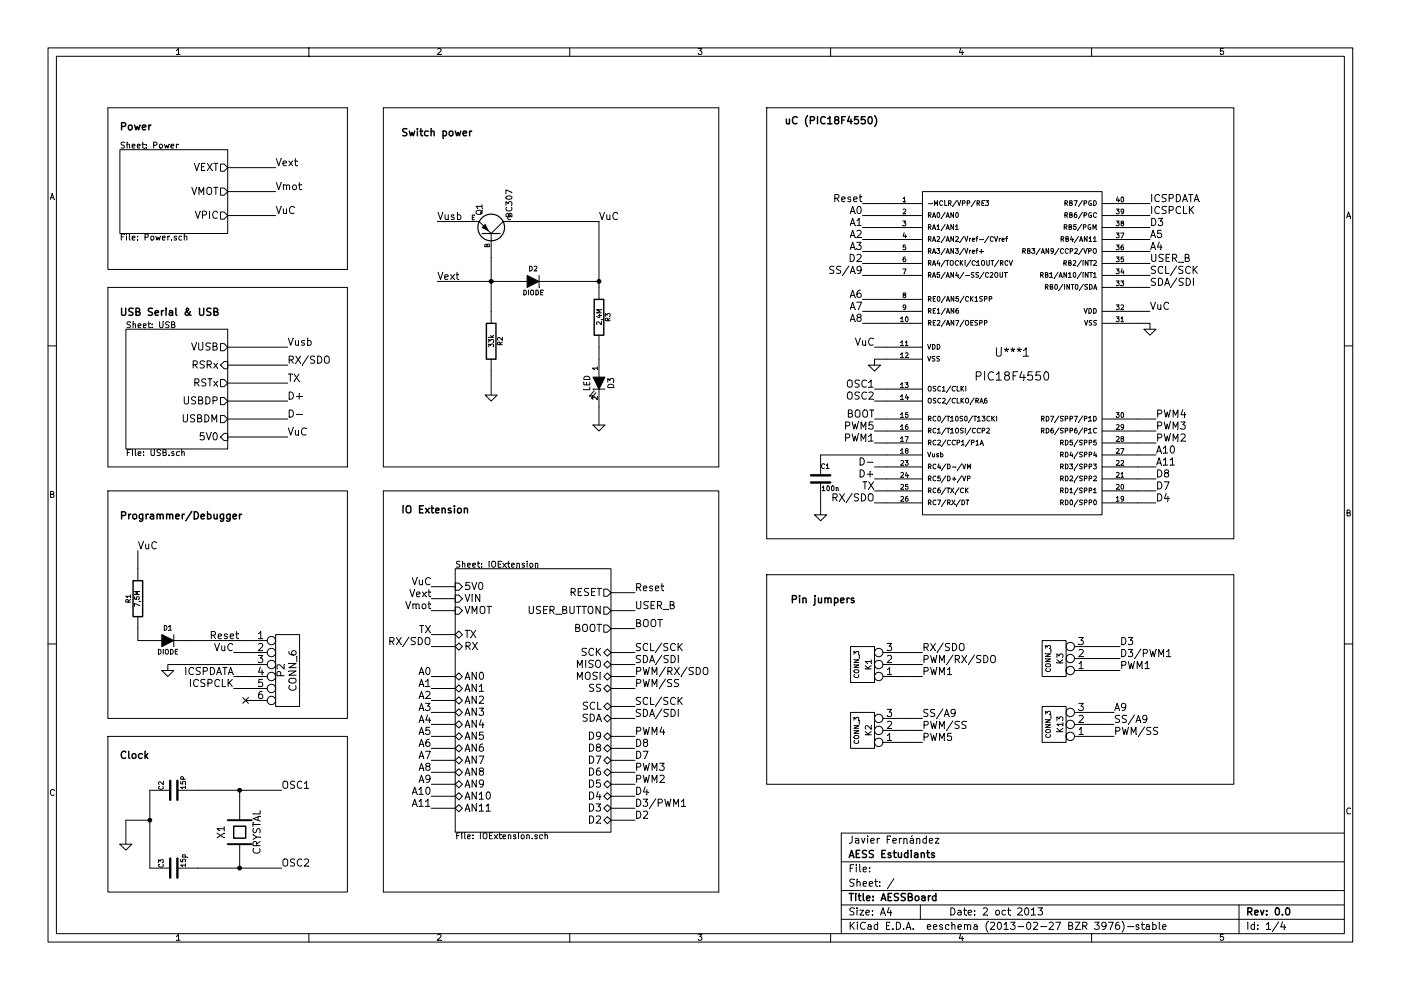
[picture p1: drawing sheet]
EESchema Schematic File Version 2
LIBS:power
LIBS:device
LIBS:transistors
LIBS:conn
LIBS:linear
LIBS:regul
LIBS:74xx
LIBS:cmos4000
LIBS:adc-dac
LIBS:memory
LIBS:xilinx
LIBS:special
LIBS:microcontrollers
LIBS:dsp
LIBS:microchip
LIBS:analog_switches
LIBS:motorola
LIBS:texas
LIBS:intel
LIBS:audio
LIBS:interface
LIBS:digital-audio
LIBS:philips
LIBS:display
LIBS:cypress
LIBS:siliconi
LIBS:opto
LIBS:atmel
LIBS:contrib
LIBS:valves
LIBS:18f4550
LIBS:arduino_uno_r3_compatible-cache
LIBS:PICUSBLib
EELAYER 27 0
EELAYER END
$Descr A4 11693 8268
encoding utf-8
Sheet 1 4
Title "AESSBoard"
Date "2 oct 2013"
Rev "0.0"
Comp "AESS Estudiants"
Comment1 "Javier Fernández"
Comment2 ""
Comment3 ""
Comment4 ""
$EndDescr
$Comp
L PIC18F4550 U***1
U 1 1
P 8450 3050
F 0 "U***1" H 8450 3150 70  0000 C CNN
F 1 "PIC18F4550" H 8450 2950 70  0000 C CNN
F 2 "" H 8450 3050 60  0000 C CNN
F 3 "" H 8450 3050 60  0000 C CNN
	1    8450 3050
	1    0    0    -1  
$EndComp
$Comp
L CRYSTAL X1
U 1 1
P 2000 6950
F 0 "X1" H 2000 7100 60  0000 C CNN
F 1 "CRYSTAL" H 2000 6800 60  0000 C CNN
F 2 "~" H 2000 6950 60  0000 C CNN
F 3 "~" H 2000 6950 60  0000 C CNN
	1    2000 6950
	0    -1   -1   0   
$EndComp
$Comp
L BC307 Q1
U 1 1
P 4100 1950
F 0 "Q1" H 4300 1850 50  0000 C CNN
F 1 "BC307" H 4350 2100 50  0000 C CNN
F 2 "" H 4100 1950 60  0000 C CNN
F 3 "" H 4100 1950 60  0000 C CNN
	1    4100 1950
	0    1    -1   0   
$EndComp
$Comp
L GND #PWR01
U 1 1
P 1400 5600
F 0 "#PWR01" H 1400 5600 30  0001 C CNN
F 1 "GND" H 1400 5530 30  0001 C CNN
F 2 "" H 1400 5600 60  0000 C CNN
F 3 "" H 1400 5600 60  0000 C CNN
	1    1400 5600
	1    0    0    -1  
$EndComp
$Comp
L CONN_6 P2
U 1 1
P 2400 5600
F 0 "P2" V 2350 5600 60  0000 C CNN
F 1 "CONN_6" V 2450 5600 60  0000 C CNN
F 2 "" H 2400 5600 60  0000 C CNN
F 3 "" H 2400 5600 60  0000 C CNN
	1    2400 5600
	1    0    0    -1  
$EndComp
$Comp
L R R1
U 1 1
P 1150 5000
F 0 "R1" V 1230 5000 40  0000 C CNN
F 1 "7,5M" V 1157 5001 40  0000 C CNN
F 2 "~" V 1080 5000 30  0000 C CNN
F 3 "~" H 1150 5000 30  0000 C CNN
	1    1150 5000
	-1   0    0    1   
$EndComp
$Comp
L DIODE D1
U 1 1
P 1400 5350
F 0 "D1" H 1400 5450 40  0000 C CNN
F 1 "DIODE" H 1400 5250 40  0000 C CNN
F 2 "~" H 1400 5350 60  0000 C CNN
F 3 "~" H 1400 5350 60  0000 C CNN
	1    1400 5350
	1    0    0    -1  
$EndComp
Text Label 1750 5350 0    60   ~ 0
Reset
Text Label 1950 5750 2    60   ~ 0
ICSPCLK
Text Label 1950 5650 2    60   ~ 0
ICSPDATA
$Comp
L DIODE D2
U 1 1
P 4450 2350
F 0 "D2" H 4450 2450 40  0000 C CNN
F 1 "DIODE" H 4450 2250 40  0000 C CNN
F 2 "~" H 4450 2350 60  0000 C CNN
F 3 "~" H 4450 2350 60  0000 C CNN
	1    4450 2350
	1    0    0    -1  
$EndComp
$Comp
L LED D3
U 1 1
P 5000 3200
F 0 "D3" H 5000 3300 50  0000 C CNN
F 1 "LED" H 5000 3100 50  0000 C CNN
F 2 "~" H 5000 3200 60  0000 C CNN
F 3 "~" H 5000 3200 60  0000 C CNN
	1    5000 3200
	0    1    1    0   
$EndComp
$Comp
L R R3
U 1 1
P 5000 2650
F 0 "R3" V 5080 2650 40  0000 C CNN
F 1 "2,4M" V 5007 2651 40  0000 C CNN
F 2 "~" V 4930 2650 30  0000 C CNN
F 3 "~" H 5000 2650 30  0000 C CNN
	1    5000 2650
	1    0    0    -1  
$EndComp
$Comp
L GND #PWR02
U 1 1
P 5000 3550
F 0 "#PWR02" H 5000 3550 30  0001 C CNN
F 1 "GND" H 5000 3480 30  0001 C CNN
F 2 "" H 5000 3550 60  0000 C CNN
F 3 "" H 5000 3550 60  0000 C CNN
	1    5000 3550
	1    0    0    -1  
$EndComp
$Comp
L R R2
U 1 1
P 4100 2850
F 0 "R2" V 4180 2850 40  0000 C CNN
F 1 "33k" V 4107 2851 40  0000 C CNN
F 2 "~" V 4030 2850 30  0000 C CNN
F 3 "~" H 4100 2850 30  0000 C CNN
	1    4100 2850
	1    0    0    -1  
$EndComp
$Comp
L GND #PWR03
U 1 1
P 4100 3300
F 0 "#PWR03" H 4100 3300 30  0001 C CNN
F 1 "GND" H 4100 3230 30  0001 C CNN
F 2 "" H 4100 3300 60  0000 C CNN
F 3 "" H 4100 3300 60  0000 C CNN
	1    4100 3300
	1    0    0    -1  
$EndComp
Text Label 3650 1850 0    60   ~ 0
Vusb
$Comp
L C C2
U 1 1
P 1450 6600
F 0 "C2" H 1450 6700 40  0000 L CNN
F 1 "15P" H 1456 6515 40  0000 L CNN
F 2 "~" H 1488 6450 30  0000 C CNN
F 3 "~" H 1450 6600 60  0000 C CNN
	1    1450 6600
	0    -1   -1   0   
$EndComp
$Comp
L C C3
U 1 1
P 1450 7250
F 0 "C3" H 1450 7350 40  0000 L CNN
F 1 "15p" H 1456 7165 40  0000 L CNN
F 2 "~" H 1488 7100 30  0000 C CNN
F 3 "~" H 1450 7250 60  0000 C CNN
	1    1450 7250
	0    -1   -1   0   
$EndComp
$Comp
L GND #PWR04
U 1 1
P 1050 7050
F 0 "#PWR04" H 1050 7050 30  0001 C CNN
F 1 "GND" H 1050 6980 30  0001 C CNN
F 2 "" H 1050 7050 60  0000 C CNN
F 3 "" H 1050 7050 60  0000 C CNN
	1    1050 7050
	1    0    0    -1  
$EndComp
Text Label 2350 6600 0    60   ~ 0
OSC1
Text Label 2350 7250 0    60   ~ 0
OSC2
Connection ~ 2000 7250
Connection ~ 2000 6600
Wire Wire Line
	1650 7250 2350 7250
Wire Wire Line
	2000 6600 2000 6650
Wire Wire Line
	1650 6600 2350 6600
Connection ~ 1250 6850
Wire Wire Line
	1050 6850 1250 6850
Wire Wire Line
	1050 7050 1050 6850
Wire Wire Line
	1250 6600 1250 7250
Wire Wire Line
	4100 3100 4100 3300
Connection ~ 4100 2350
Wire Wire Line
	3900 1850 3650 1850
Connection ~ 5000 2350
Wire Wire Line
	4300 1850 5000 1850
Wire Wire Line
	5000 3400 5000 3550
Wire Wire Line
	5000 2900 5000 3000
Wire Wire Line
	4650 2350 5000 2350
Wire Wire Line
	3650 2350 4250 2350
Wire Wire Line
	4100 2150 4100 2600
Wire Wire Line
	1600 5350 2050 5350
Wire Wire Line
	1150 4600 1150 4750
$Sheet
S 1000 1250 900  700 
U 521CE831
F0 "Power" 50
F1 "Power.sch" 50
F2 "VEXT" O R 1900 1400 60 
F3 "VMOT" O R 1900 1600 60 
F4 "VPIC" O R 1900 1800 60 
$EndSheet
$Sheet
S 1050 2750 850  1000
U 521CEA08
F0 "USB" 50
F1 "USB.sch" 50
F2 "VUSB" O R 1900 2900 60 
F3 "RSRx" I R 1900 3050 60 
F4 "RSTx" O R 1900 3200 60 
F5 "USBDP" O R 1900 3350 60 
F6 "USBDM" O R 1900 3500 60 
F7 "5V0" I R 1900 3650 60 
$EndSheet
$Sheet
S 3800 4750 1300 2200
U 521CEC0B
F0 "IOExtension" 50
F1 "IOExtension.sch" 50
F2 "RESET" O R 5100 4950 60 
F3 "USER_BUTTON" O R 5100 5100 60 
F4 "BOOT" O R 5100 5250 60 
F5 "5V0" I L 3800 4900 60 
F6 "VIN" I L 3800 5000 60 
F7 "AN0" B L 3800 5650 60 
F8 "AN1" B L 3800 5750 60 
F9 "AN2" B L 3800 5850 60 
F10 "AN3" B L 3800 5950 60 
F11 "AN4" B L 3800 6050 60 
F12 "AN5" B L 3800 6150 60 
F13 "SCK" B R 5100 5450 60 
F14 "MISO" B R 5100 5550 60 
F15 "MOSI" B R 5100 5650 60 
F16 "SS" B R 5100 5750 60 
F17 "D9" B R 5100 6150 60 
F18 "D8" B R 5100 6250 60 
F19 "D7" B R 5100 6350 60 
F20 "D6" B R 5100 6450 60 
F21 "D5" B R 5100 6550 60 
F22 "D4" B R 5100 6650 60 
F23 "D3" B R 5100 6750 60 
F24 "D2" B R 5100 6850 60 
F25 "TX" B L 3800 5300 60 
F26 "RX" B L 3800 5400 60 
F27 "SCL" B R 5100 5900 60 
F28 "SDA" B R 5100 6000 60 
F29 "VMOT" I L 3800 5100 60 
F30 "AN6" B L 3800 6250 60 
F31 "AN7" B L 3800 6350 60 
F32 "AN8" B L 3800 6450 60 
F33 "AN9" B L 3800 6550 60 
F34 "AN10" B L 3800 6650 60 
F35 "AN11" B L 3800 6750 60 
$EndSheet
Text Notes 1000 1100 0    60   ~ 12
Power
Text Notes 1000 2650 0    60   ~ 12
USB Serial & USB
Text Notes 3350 1150 0    60   ~ 12
Switch power
Text Label 2300 1400 0    60   ~ 0
Vext
Text Label 2300 1600 0    60   ~ 0
Vmot
Text Label 2400 2900 0    60   ~ 0
Vusb
Text Label 2400 3200 0    60   ~ 0
TX
Text Label 2400 3350 0    60   ~ 0
D+
Text Label 2400 3500 0    60   ~ 0
D-
Wire Wire Line
	1900 2900 2400 2900
Wire Wire Line
	1900 3050 2400 3050
Wire Wire Line
	1900 3200 2400 3200
Wire Wire Line
	1900 3350 2400 3350
Wire Wire Line
	1900 3500 2400 3500
Wire Wire Line
	1900 1800 2300 1800
Wire Wire Line
	1900 1600 2300 1600
Wire Wire Line
	1900 1400 2300 1400
Text Label 3650 2350 0    60   ~ 0
Vext
Wire Wire Line
	5000 1850 5000 2400
Text Label 5000 1850 0    60   ~ 0
VuC
Text Label 2300 1800 0    60   ~ 0
VuC
Text Label 2400 3650 0    60   ~ 0
VuC
Wire Wire Line
	1900 3650 2400 3650
Text Label 1150 4600 0    60   ~ 0
VuC
Wire Wire Line
	1200 5350 1150 5350
Wire Wire Line
	1150 5350 1150 5250
Text Label 3600 4900 2    60   ~ 0
VuC
Text Label 5300 4950 0    60   ~ 0
Reset
Text Label 3600 5000 2    60   ~ 0
Vext
Text Label 3600 5300 2    60   ~ 0
TX
Wire Wire Line
	3800 4900 3600 4900
Wire Wire Line
	3800 5000 3600 5000
Wire Wire Line
	3800 5300 3600 5300
Wire Wire Line
	3800 5400 3600 5400
Wire Wire Line
	5100 4950 5300 4950
Text Label 7200 1700 2    60   ~ 0
Reset
Wire Wire Line
	7400 1700 7200 1700
Text Label 7300 2900 2    60   ~ 0
VuC
Text Label 9600 2600 0    60   ~ 0
VuC
Wire Wire Line
	7400 2900 7300 2900
Wire Wire Line
	9600 2600 9500 2600
$Comp
L GND #PWR05
U 1 1
P 7300 3050
F 0 "#PWR05" H 7300 3050 30  0001 C CNN
F 1 "GND" H 7300 2980 30  0001 C CNN
F 2 "" H 7300 3050 60  0000 C CNN
F 3 "" H 7300 3050 60  0000 C CNN
	1    7300 3050
	1    0    0    -1  
$EndComp
$Comp
L GND #PWR06
U 1 1
P 9600 2750
F 0 "#PWR06" H 9600 2750 30  0001 C CNN
F 1 "GND" H 9600 2680 30  0001 C CNN
F 2 "" H 9600 2750 60  0000 C CNN
F 3 "" H 9600 2750 60  0000 C CNN
	1    9600 2750
	1    0    0    -1  
$EndComp
Wire Wire Line
	7400 3000 7300 3000
Wire Wire Line
	7300 3000 7300 3050
Wire Wire Line
	9500 2700 9600 2700
Wire Wire Line
	9600 2700 9600 2750
Text Label 7300 3250 2    60   ~ 0
OSC1
Text Label 7300 3350 2    60   ~ 0
OSC2
Wire Wire Line
	7300 3250 7400 3250
Wire Wire Line
	7400 3350 7300 3350
Text Label 7300 4100 2    60   ~ 0
TX
Text Label 7300 4200 2    60   ~ 0
RX/SDO
Wire Wire Line
	7400 4100 7300 4100
Wire Wire Line
	7400 4200 7300 4200
Text Label 7300 4000 2    60   ~ 0
D+
Text Label 7300 3900 2    60   ~ 0
D-
Wire Wire Line
	7400 4000 7300 4000
Wire Wire Line
	7400 3900 7300 3900
Wire Wire Line
	6850 3800 7400 3800
$Comp
L C C1
U 1 1
P 6850 4000
F 0 "C1" H 6850 4100 40  0000 L CNN
F 1 "100n" H 6856 3915 40  0000 L CNN
F 2 "~" H 6888 3850 30  0000 C CNN
F 3 "~" H 6850 4000 60  0000 C CNN
	1    6850 4000
	1    0    0    -1  
$EndComp
$Comp
L GND #PWR07
U 1 1
P 6850 4300
F 0 "#PWR07" H 6850 4300 30  0001 C CNN
F 1 "GND" H 6850 4230 30  0001 C CNN
F 2 "" H 6850 4300 60  0000 C CNN
F 3 "" H 6850 4300 60  0000 C CNN
	1    6850 4300
	1    0    0    -1  
$EndComp
Wire Wire Line
	6850 4200 6850 4300
Text Label 9600 1700 0    60   ~ 0
ICSPDATA
Text Label 9600 1800 0    60   ~ 0
ICSPCLK
Wire Wire Line
	9600 1700 9500 1700
Wire Wire Line
	9600 1800 9500 1800
Text Label 1950 5450 2    60   ~ 0
VuC
NoConn ~ 2050 5850
Wire Wire Line
	2050 5450 1950 5450
Wire Wire Line
	2050 5550 1400 5550
Wire Wire Line
	1400 5550 1400 5600
Wire Wire Line
	2050 5650 1950 5650
Wire Wire Line
	2050 5750 1950 5750
Text Label 3600 5650 2    60   ~ 0
A0
Text Label 3600 5750 2    60   ~ 0
A1
Text Label 3600 5850 2    60   ~ 0
A2
Text Label 3600 5950 2    60   ~ 0
A3
Text Label 3600 6050 2    60   ~ 0
A4
Text Label 3600 6150 2    60   ~ 0
A5
Wire Wire Line
	3600 5650 3800 5650
Wire Wire Line
	3600 5750 3800 5750
Wire Wire Line
	3600 5850 3800 5850
Wire Wire Line
	3600 5950 3800 5950
Wire Wire Line
	3600 6050 3800 6050
Wire Wire Line
	3800 6150 3600 6150
Text Label 9600 2400 0    60   ~ 0
SDA/SDI
Wire Wire Line
	9600 2400 9500 2400
Text Label 5300 6000 0    60   ~ 0
SDA/SDI
Text Label 5300 5550 0    60   ~ 0
SDA/SDI
Text Label 9600 2300 0    60   ~ 0
SCL/SCK
Wire Wire Line
	9600 2300 9500 2300
Text Label 5300 5450 0    60   ~ 0
SCL/SCK
Text Label 5300 5900 0    60   ~ 0
SCL/SCK
Wire Wire Line
	5100 5900 5300 5900
Wire Wire Line
	5100 6000 5300 6000
Wire Wire Line
	5300 5450 5100 5450
Wire Wire Line
	5300 5550 5100 5550
Text Label 3600 5400 2    60   ~ 0
RX/SDO
Text Label 2400 3050 0    60   ~ 0
RX/SDO
Text Label 7700 5450 0    60   ~ 0
RX/SDO
Wire Wire Line
	5100 5650 5300 5650
Text Label 7200 2300 2    60   ~ 0
SS/A9
Wire Wire Line
	7400 2300 7200 2300
Wire Wire Line
	5300 5750 5100 5750
Text Label 7300 3700 2    60   ~ 0
PWM1
Wire Wire Line
	7300 3700 7400 3700
Text Label 9650 3500 0    60   ~ 0
PWM4
Text Label 9650 3600 0    60   ~ 0
PWM3
Text Label 9650 3700 0    60   ~ 0
PWM2
Wire Wire Line
	9500 3500 9650 3500
Wire Wire Line
	9650 3600 9500 3600
Wire Wire Line
	9650 3700 9500 3700
Text Label 5300 6550 0    60   ~ 0
PWM2
Text Label 5300 6450 0    60   ~ 0
PWM3
Text Label 5300 6150 0    60   ~ 0
PWM4
Wire Wire Line
	5300 6150 5100 6150
Wire Wire Line
	5300 6450 5100 6450
Wire Wire Line
	5300 6550 5100 6550
Wire Wire Line
	5300 6750 5100 6750
$Comp
L CONN_3 K1
U 1 1
P 7200 5550
F 0 "K1" V 7150 5550 50  0000 C CNN
F 1 "CONN_3" V 7250 5550 40  0000 C CNN
F 2 "" H 7200 5550 60  0000 C CNN
F 3 "" H 7200 5550 60  0000 C CNN
	1    7200 5550
	-1   0    0    1   
$EndComp
$Comp
L CONN_3 K2
U 1 1
P 7200 6100
F 0 "K2" V 7150 6100 50  0000 C CNN
F 1 "CONN_3" V 7250 6100 40  0000 C CNN
F 2 "" H 7200 6100 60  0000 C CNN
F 3 "" H 7200 6100 60  0000 C CNN
	1    7200 6100
	-1   0    0    1   
$EndComp
Text Label 7300 3600 2    60   ~ 0
PWM5
Wire Wire Line
	7400 3600 7300 3600
Text Label 7700 6200 0    60   ~ 0
PWM5
Text Label 7700 6100 0    60   ~ 0
PWM/SS
Wire Wire Line
	7550 6000 7700 6000
Wire Wire Line
	7550 6100 7700 6100
Wire Wire Line
	7700 6200 7550 6200
Text Label 5300 5750 0    60   ~ 0
PWM/SS
Text Label 7700 5650 0    60   ~ 0
PWM1
Text Label 7700 5550 0    60   ~ 0
PWM/RX/SDO
Text Label 5300 5650 0    60   ~ 0
PWM/RX/SDO
Wire Wire Line
	7700 5450 7550 5450
Wire Wire Line
	7700 5550 7550 5550
Wire Wire Line
	7700 5650 7550 5650
Wire Wire Line
	9500 2200 9600 2200
Text Label 5300 5100 0    60   ~ 0
USER_B
Text Label 9600 2200 0    60   ~ 0
USER_B
Wire Wire Line
	5100 5100 5300 5100
Text Label 7200 1800 2    60   ~ 0
A0
Text Label 7200 1900 2    60   ~ 0
A1
Text Label 7200 2000 2    60   ~ 0
A2
Text Label 7200 2100 2    60   ~ 0
A3
Wire Wire Line
	7200 1800 7400 1800
Wire Wire Line
	7400 1900 7200 1900
Wire Wire Line
	7200 2000 7400 2000
Wire Wire Line
	7400 2100 7200 2100
Wire Wire Line
	7400 2200 7200 2200
Text Label 5300 6250 0    60   ~ 0
D8
Text Label 5300 6350 0    60   ~ 0
D7
Text Label 5300 6650 0    60   ~ 0
D4
Text Label 5300 6850 0    60   ~ 0
D2
Wire Wire Line
	9500 2000 9600 2000
Wire Wire Line
	5300 6850 5100 6850
Text Label 9600 1900 0    60   ~ 0
D3
Wire Wire Line
	9500 1900 9600 1900
Text Label 9350 5400 0    60   ~ 0
D3
Text Label 9350 5600 0    60   ~ 0
PWM1
$Comp
L CONN_3 K3
U 1 1
P 8800 5500
F 0 "K3" V 8750 5500 50  0000 C CNN
F 1 "CONN_3" V 8850 5500 40  0000 C CNN
F 2 "" H 8800 5500 60  0000 C CNN
F 3 "" H 8800 5500 60  0000 C CNN
	1    8800 5500
	-1   0    0    1   
$EndComp
Text Label 9350 5500 0    60   ~ 0
D3/PWM1
Wire Wire Line
	9350 5400 9150 5400
Wire Wire Line
	9350 5500 9150 5500
Wire Wire Line
	9350 5600 9150 5600
Text Label 5300 6750 0    60   ~ 0
D3/PWM1
Wire Wire Line
	5100 6650 5300 6650
Wire Wire Line
	5100 6350 5300 6350
Wire Wire Line
	5100 6250 5300 6250
Text Label 9650 4200 0    60   ~ 0
D4
Text Label 9650 4100 0    60   ~ 0
D7
Text Label 9650 4000 0    60   ~ 0
D8
Wire Wire Line
	9500 4000 9650 4000
Wire Wire Line
	9500 4100 9650 4100
Wire Wire Line
	9650 4200 9500 4200
Wire Wire Line
	5100 5250 5300 5250
Text Label 5300 5250 0    60   ~ 0
BOOT
Text Label 7300 3500 2    60   ~ 0
BOOT
Wire Wire Line
	9600 2100 9500 2100
Text Label 7200 2500 2    60   ~ 0
A6
Text Label 7200 2600 2    60   ~ 0
A7
Text Label 7200 2700 2    60   ~ 0
A8
Text Label 9650 3800 0    60   ~ 0
A10
Text Label 9650 3900 0    60   ~ 0
A11
Text Label 9600 2000 0    60   ~ 0
A5
Wire Wire Line
	7400 3500 7300 3500
Wire Wire Line
	7400 2700 7200 2700
Wire Wire Line
	7400 2600 7200 2600
Wire Wire Line
	7400 2500 7200 2500
Wire Wire Line
	9650 3800 9500 3800
Wire Wire Line
	9650 3900 9500 3900
Text Label 3600 6250 2    60   ~ 0
A6
Text Label 3600 6350 2    60   ~ 0
A7
Text Label 3600 6450 2    60   ~ 0
A8
Text Label 3600 6550 2    60   ~ 0
A9
Text Label 3600 6650 2    60   ~ 0
A10
Text Label 3600 6750 2    60   ~ 0
A11
Wire Wire Line
	3600 6250 3800 6250
Wire Wire Line
	3600 6350 3800 6350
Wire Wire Line
	3600 6450 3800 6450
Wire Wire Line
	3600 6550 3800 6550
Wire Wire Line
	3600 6650 3800 6650
Wire Wire Line
	3800 6750 3600 6750
Wire Notes Line
	900  900  900  2250
Wire Notes Line
	900  2250 2900 2250
Wire Notes Line
	900  900  2900 900 
Wire Notes Line
	900  2400 900  3900
Wire Notes Line
	2900 3900 2900 2400
Wire Notes Line
	2900 2400 900  2400
Wire Notes Line
	900  3900 2900 3900
Text Notes 1000 4350 0    60   ~ 12
Programmer/Debugger
Wire Notes Line
	900  4100 900  6000
Wire Notes Line
	900  6000 2900 6000
Wire Notes Line
	2900 6000 2900 4100
Wire Notes Line
	2900 4100 900  4100
Text Notes 1000 6350 0    60   ~ 12
Clock
Wire Notes Line
	900  6150 900  7450
Wire Notes Line
	900  7450 2900 7450
Wire Notes Line
	2900 7450 2900 6150
Wire Notes Line
	2900 6150 900  6150
Wire Notes Line
	2900 900  2900 2250
Wire Notes Line
	3200 900  3200 3900
Wire Notes Line
	3200 3900 6000 3900
Wire Notes Line
	3200 900  6000 900 
Wire Notes Line
	3200 4100 3200 7450
Wire Notes Line
	6000 7450 6000 4100
Wire Notes Line
	6000 4100 3200 4100
Wire Notes Line
	3200 7450 6000 7450
Text Notes 3350 4300 0    60   ~ 12
IO Extension
Wire Notes Line
	6000 900  6000 3900
Text Notes 6550 1050 0    60   ~ 12
uC (PIC18F4550)
Wire Notes Line
	6400 900  6400 4500
Wire Notes Line
	6400 4500 10300 4500
Wire Notes Line
	10300 4500 10300 900 
Wire Notes Line
	10300 900  6400 900 
Wire Notes Line
	6400 4800 6400 6550
Wire Notes Line
	6400 6550 10300 6550
Wire Notes Line
	10300 6550 10300 4800
Wire Notes Line
	10300 4800 6400 4800
Text Notes 6600 5050 0    60   ~ 12
Pin jumpers
Text Label 3600 5100 2    60   ~ 0
Vmot
Wire Wire Line
	3600 5100 3800 5100
Text Label 7200 2200 2    60   ~ 0
D2
Text Label 9600 2100 0    60   ~ 0
A4
$Comp
L CONN_3 K13
U 1 1
P 8800 6050
F 0 "K13" V 8750 6050 50  0000 C CNN
F 1 "CONN_3" V 8850 6050 40  0000 C CNN
F 2 "" H 8800 6050 60  0000 C CNN
F 3 "" H 8800 6050 60  0000 C CNN
	1    8800 6050
	-1   0    0    1   
$EndComp
Text Label 9300 6050 0    60   ~ 0
SS/A9
Text Label 9300 5950 0    60   ~ 0
A9
Wire Wire Line
	9150 5950 9300 5950
Wire Wire Line
	9150 6050 9300 6050
Wire Wire Line
	9150 6150 9300 6150
Text Label 7700 6000 0    60   ~ 0
SS/A9
Text Label 9300 6150 0    60   ~ 0
PWM/SS
$EndSCHEMATC
